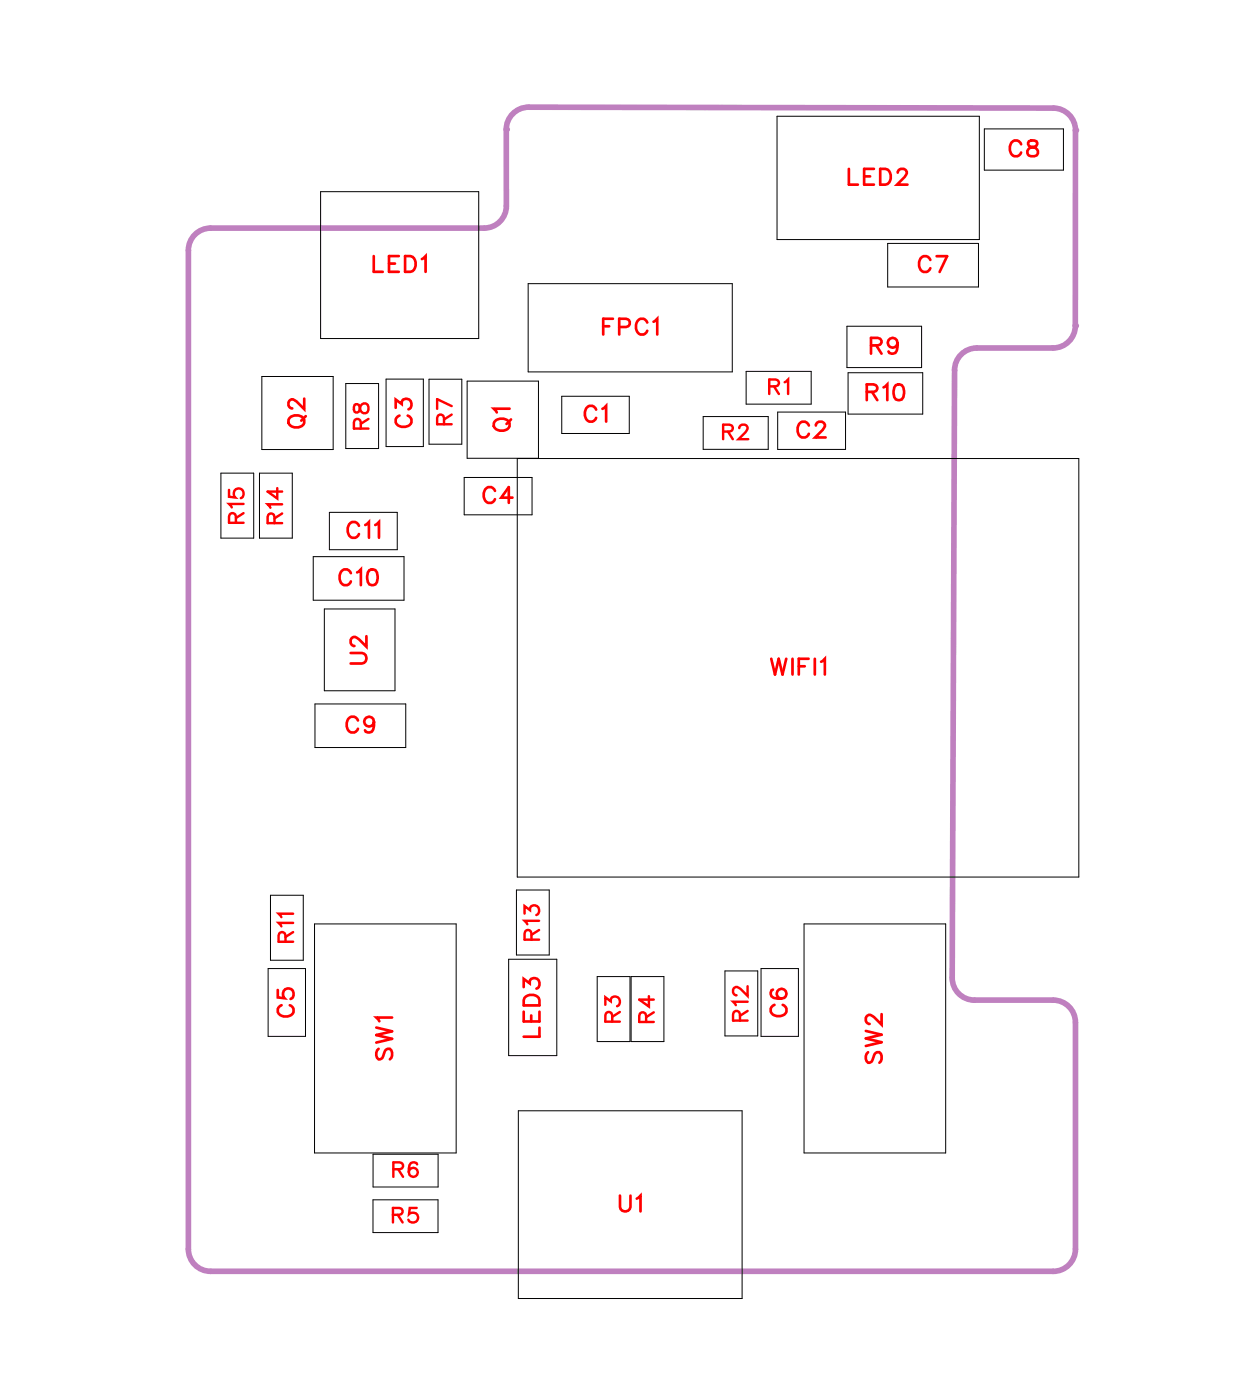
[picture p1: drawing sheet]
<svg xmlns="http://www.w3.org/2000/svg" width="56mm" height="63mm" viewBox="0 0 56 63" stroke-linecap="round" stroke-linejoin="round" font-family="sans-serif">
<path d="M9.5 10.3a1 1 0 0 0-1 1v44.9a1 1 0 0 0 1 1h37.8M22.7 5.8h.1M22.7 5.8a1 1 0 0 1 1.1-1l23.5 .1a1 1 0 0 1 1 1M22.7 5.8l.1 3.5a1 1 0 0 1-1 1h-12.3M48.3 14.6h.1M48.3 14.6a1 1 0 0 1-1 1h-3.4a1 1 0 0 0-1 1l-.1 27.4a1 1 0 0 0 1 1h3.5a1 1 0 0 1 1 1v10.2a1 1 0 0 1-1 1M48.3 5.9h.1M48.3 5.9v8.7" fill="none" stroke="#bf80bf" stroke-width=".25"/>
<g fill="none" stroke="#000" stroke-width=".04">
<path d="M11.8 16.9h3.2v3.3h-3.2zM14.4 8.6h7.1v6.6h-7.1zM15.5 17.2h1.5v3h-1.5zM17.3 17h1.7v3.1h-1.7zM19.3 17.1h1.5v2.9h-1.5zM23.7 12.8h9.2v3.9h-9.2zM25.2 17.8h3.1v1.7h-3.1zM31.6 18.7h2.9v1.5h-2.9zM33.5 16.7h2.9v1.5h-2.9zM34.9 5.2h9.1v5.6h-9.1zM34.9 18.5h3.1v1.7h-3.1zM38.1 14.7h3.3v1.8h-3.3z"/>
<path d="M38.1 16.8h3.4v1.8h-3.4zM39.9 10.9h4.1v2h-4.1zM44.2 5.8h3.6v1.9h-3.6zM9.9 21.3h1.5v2.9h-1.5zM11.7 21.3h1.4v2.9h-1.4zM14.1 25h4.1v2h-4.1zM14.2 31.7h4v1.9h-4zM14.6 27.4h3.1v3.7h-3.1zM14.8 23h3.1v1.7h-3.1zM20.9 21.5h3v1.7h-3zM24.2 20.6v-3.5h-3.2v3.5h27.5v18.8h-25.3v-18.8M12 43.6h1.7v3h-1.7z"/>
<path d="M12.2 40.3h1.4v2.9h-1.4zM14.1 41.5h6.4v10.3h-6.4zM16.8 54h2.9v1.4h-2.9zM16.8 51.9h2.9v1.5h-2.9zM22.9 43.1h2.1v4.4h-2.1zM23.2 40h1.5v2.9h-1.5zM23.3 50h10v8.4h-10zM26.8 43.9h1.5v2.9h-1.5zM28.4 43.9h1.4v2.9h-1.4zM32.6 43.7h1.4v2.9h-1.4zM34.2 43.6h1.7v3h-1.7zM36.1 41.5h6.4v10.3h-6.4z"/>
</g>
<g fill="none" stroke="#f00" stroke-width=".12">
<path d="M13.1 18.7a.35 .35 0 0 1 .4 0 .35 .35 0 0 1 .1 .4 .33 .33 0 0 1-.4 .1 .33 .33 0 0 1-.1-.5zM13.7 17.9v.5l-.4-.3-.2-.1-.1 .1v.1l.1 .2M13.7 18.7l-.2 .2M16.8 11.5v.7h.4M17.5 11.9h.2M17.8 18.3v-.3l.3 .2a.24 .24 0 0 1 .3-.2 .24 .24 0 0 1 0 .4M17.9 11.5h-.4v.7h.4M17.9 18.7a.26 .26 0 0 0-.1 .3 .26 .26 0 0 0 .3 .2h.1a.26 .26 0 0 0 .3-.2 .26 .26 0 0 0-.2-.3M18.2 11.5h.2a.38 .38 0 0 1 .3 .4 .38 .38 0 0 1-.3 .3h-.2zM19 11.7l.1-.2v.7M22.3 18.9a.35 .35 0 0 1 .4-.1 .35 .35 0 0 1 .2 .4 .33 .33 0 0 1-.5 .2 .33 .33 0 0 1-.1-.5zM22.9 18.4h-.7l.1 .1"/>
<path d="M23 18.9l-.2 .2M26.8 18.4a.26 .26 0 0 0-.3-.2 .26 .26 0 0 0-.2 .3v.2a.26 .26 0 0 0 .2 .3 .26 .26 0 0 0 .3-.2M27.1 18.4l.1-.1v.7M27.1 14.7h.3M27.5 14.3h-.4v.7M27.8 14.7h.4l.1-.3-.5-.1v.7M29.1 14.5a.26 .26 0 0 0-.3-.2 .26 .26 0 0 0-.2 .3v.2a.26 .26 0 0 0 .2 .2 .26 .26 0 0 0 .3-.1M29.4 14.5l.1-.2v.7M36.3 19.1a.26 .26 0 0 0-.3-.1 .26 .26 0 0 0-.2 .2v.2a.26 .26 0 0 0 .2 .3 .26 .26 0 0 0 .3-.2M36.7 19.1l.1-.1h.1l.2 .1-.1 .2-.4 .4h.5M38.1 7.6v.7h.4M38.8 7.9h.3"/>
<path d="M38.9 17.6h.5v-.2l-.2-.1h-.3v.7M39.1 15.5h.4l.1-.2-.2-.1h-.3v.7M39.2 17.6l.2 .4M39.3 7.6h-.5v.7h.5M39.4 15.5l.2 .4M39.6 7.6h.2a.38 .38 0 0 1 .2 .3 .38 .38 0 0 1-.2 .4h-.2zM39.7 17.4l.2-.1v.7M40.3 17.3h.1a.37 .37 0 0 1 .2 .3 .37 .37 0 0 1-.2 .4 .45 .45 0 0 1-.1-.7zM40.3 15.4a.22 .22 0 0 1-.3 .2 .22 .22 0 0 1-.1-.3 .22 .22 0 0 1 .4 0v.1a.34 .34 0 0 1-.2 .5l-.2-.1M40.3 7.8l.2-.2h.1l.1 .1-.1 .3-.3 .3h.5M41.8 11.7a.26 .26 0 0 0-.3-.2 .26 .26 0 0 0-.2 .3v.2a.26 .26 0 0 0 .2 .2 .26 .26 0 0 0 .3-.1M42.1 11.5h.5l-.4 .7"/>
<path d="M45.9 6.5a.26 .26 0 0 0-.3-.2 .26 .26 0 0 0-.2 .3v.2a.26 .26 0 0 0 .2 .2 .26 .26 0 0 0 .3-.1M46.2 6.4v.2l.3 .1 .1 .1a.24 .24 0 0 1-.2 .2 .24 .24 0 0 1-.2-.2l.4-.3v-.1zM15.8 29.4h.5l.2 .2-.1 .2h-.6M15.8 25.8a.26 .26 0 0 0-.3-.2 .26 .26 0 0 0-.2 .3v.1a.26 .26 0 0 0 .2 .3 .26 .26 0 0 0 .3-.2M16 25.7l.2-.1v.7M16.1 32.4a.26 .26 0 0 0-.3-.2 .26 .26 0 0 0-.2 .3v.2a.26 .26 0 0 0 .2 .2 .26 .26 0 0 0 .3-.1M16.1 23.6a.26 .26 0 0 0-.3-.1 .26 .26 0 0 0-.2 .2v.2a.26 .26 0 0 0 .2 .3 .26 .26 0 0 0 .3-.2M16.4 23.6l.2-.1v.7M16.5 28.6v.5l-.4-.4-.2-.1-.1 .2v.1l.1 .1M16.6 25.6h.1a.37 .37 0 0 1 .3 .4 .37 .37 0 0 1-.3 .3 .45 .45 0 0 1-.1-.7zM16.8 32.5a.22 .22 0 0 1-.3 .2 .22 .22 0 0 1-.1-.4 .22 .22 0 0 1 .4 0v.2a.34 .34 0 0 1-.3 .4l-.1-.1M16.9 23.6l.1-.1v.7"/>
<path d="M22.2 22.1a.26 .26 0 0 0-.3-.2 .26 .26 0 0 0-.2 .3v.1a.26 .26 0 0 0 .2 .3 .26 .26 0 0 0 .3-.2M23 22.4h-.5l.4-.5v.7M34.7 29.6l.1 .7 .2-.7 .2 .7 .1-.7M35.6 29.6v.7M35.9 30h.3M36.3 29.6h-.4v.7M36.6 29.6v.7M36.9 29.8l.2-.2v.7M12.5 44.5v.4h.3a.25 .25 0 0 1 0-.4 .25 .25 0 0 1 .4 .1 .25 .25 0 0 1-.1 .3M12.7 45.2a.26 .26 0 0 0-.2 .3 .26 .26 0 0 0 .3 .2h.1a.26 .26 0 0 0 .3-.2 .26 .26 0 0 0-.2-.3M16.9 46.2l.7 .2-.7 .1 .7 .2-.7 .2M17 47.2l-.1 .1 .1 .3h.2l.2-.4h.1l.1 .1-.1 .3"/>
<path d="M17.6 45.8h-.7l.1 .1M23.5 44.4v-.4l.3 .2a.24 .24 0 0 1 .4-.2 .25 .25 0 0 1-.1 .5M23.5 45.5v.4h.7v-.4M23.6 44.8l.2-.1 .3 .1 .1 .4h-.7zM23.9 45.7v.2M24.2 46.2v.4h-.7M27.9 53.8v.5l.2 .2 .2-.1v-.6M28.6 53.9l.2-.1v.7M34.7 44.5a.35 .35 0 0 0 .2 .5 .35 .35 0 0 0 .4-.3 .22 .22 0 0 0-.2-.2 .22 .22 0 0 0-.2 .2 .22 .22 0 0 0 .2 .2M34.8 45.2a.26 .26 0 0 0-.2 .3 .26 .26 0 0 0 .3 .2h.2a.26 .26 0 0 0 .2-.2 .26 .26 0 0 0-.1-.3M38.9 46.4l.7 .1-.7 .2 .7 .2-.7 .1M39 47.3l-.1 .2 .1 .3 .2-.1 .2-.4h.1l.1 .2-.1 .3"/>
<path d="M39.6 45.6v.5l-.3-.4-.3-.1-.1 .2v.1l.2 .1"/>
</g>
<g fill="none" stroke="#f00" stroke-width=".11">
<path d="M15.9 18.2v.3h.2l.2-.4a.22 .22 0 0 1 .3 .3 .22 .22 0 0 1-.3 .2l-.2-.4zM16.2 19.3v-.4h-.2l-.1 .4h.7M16.6 18.8l-.4 .3M20 19.1l-.1-.4h-.2l-.1 .4h.7M20.3 18.6l-.3 .3M20.3 18.3l-.7-.4v.5M32.5 19.4h.4v-.2l-.4-.1v.7M32.7 19.4l.2 .4M33.2 19.3l.1-.2 .3 .1-.4 .6h.4M34.6 17.4l.3-.1 .1-.2h-.4v.6M34.8 17.4l.2 .3M35.3 17.2l.1-.1v.6"/>
<path d="M10.3 22v.3l.3 .1a.23 .23 0 0 1 0-.4 .23 .23 0 0 1 .3 .1 .23 .23 0 0 1-.1 .3M10.6 23.5v-.4h-.2l-.1 .4h.6M10.9 22.7h-.6l.1 .1M10.9 23.1l-.3 .2M12.3 23.5v-.3l-.2-.1-.1 .4h.7M12.5 22v.4l-.5-.3h.7M12.7 22.7h-.7l.1 .1M12.7 23.1l-.4 .2M12.8 42.4v-.4l-.2-.1-.1 .5h.7M13.2 41.5h-.7l.1 .2M13.2 41.1h-.7l.1 .1M13.2 41.9l-.4 .2"/>
<path d="M17.7 54.6h.3l.1-.2-.4-.1v.7M17.7 52.6l.3-.1 .1-.2h-.4v.6M17.9 54.6l.2 .4M17.9 52.6l.2 .3M18.7 54.3h-.3v.3a.23 .23 0 0 1 .3 0 .23 .23 0 0 1 0 .3 .23 .23 0 0 1-.4-.1M18.7 52.4v-.1a.32 .32 0 0 0-.4 .2 .32 .32 0 0 0 .3 .4 .2 .2 0 0 0 .2-.2 .2 .2 0 0 0-.2-.2 .2 .2 0 0 0-.2 .2M23.6 41.1v-.4l.2 .2a.22 .22 0 0 1 .4-.1 .22 .22 0 0 1-.1 .3M23.9 42.3l-.1-.4h-.2v.4h.6M24.2 41.4h-.6l.1 .2M24.2 41.8l-.3 .2M27.2 45.2v-.4l.2 .2a.22 .22 0 0 1 .4-.1 .22 .22 0 0 1-.1 .3M27.5 45.9v-.3l-.2-.1-.1 .4h.7"/>
<path d="M27.9 45.5l-.4 .2M29 46v-.4h-.2l-.1 .4h.7M29.2 44.8v.5l-.5-.3h.7M29.4 45.5l-.4 .2M33.3 45.9l-.1-.4h-.2l-.1 .4h.7M33.6 45h-.7l.2 .2M33.6 44.4v.4l-.5-.4-.2 .2 .2 .2M33.6 45.5l-.3 .2"/>
</g>
<g font-size="1.2" fill="#fff">
<text x="38.1" y="8.6">LED2</text>
<text x="45.3" y="7.3">C8</text>
<text x="16.7" y="12.5">LED1</text>
<text x="27" y="15.3">FPC1</text>
<text x="39.1" y="16.2">R9</text>
<text x="41.2" y="12.5">C7</text>
<text x="14" y="19.3" transform="rotate(-90 14 19.3)">Q2</text>
<text x="18.8" y="19.3" transform="rotate(-90 18.8 19.3)">C3</text>
<text x="21.7" y="22.9">C4</text>
<text x="23.2" y="19.4" transform="rotate(-90 23.2 19.4)">Q1</text>
<text x="26.2" y="19.3">C1</text>
<text x="35.8" y="20">C2</text>
<text x="38.9" y="18.3">R10</text>
<text x="15.2" y="26.6">C10</text>
<text x="15.6" y="24.5">C11</text>
<text x="16.8" y="29.9" transform="rotate(-90 16.8 29.9)">U2</text>
<text x="15.5" y="33.2">C9</text>
<text x="34.6" y="30.6">WIFI1</text>
<text x="13.5" y="45.8" transform="rotate(-90 13.5 45.8)">C5</text>
<text x="17.9" y="47.7" transform="rotate(-90 17.9 47.7)">SW1</text>
<text x="24.5" y="46.7" transform="rotate(-90 24.5 46.7)">LED3</text>
<text x="35.6" y="45.8" transform="rotate(-90 35.6 45.8)">C6</text>
<text x="39.9" y="47.9" transform="rotate(-90 39.9 47.9)">SW2</text>
<text x="27.8" y="54.8">U1</text>
</g>
<g font-size="1.1" fill="#fff">
<text x="34.5" y="18">R1</text>
<text x="11.2" y="23.6" transform="rotate(-90 11.2 23.6)">R15</text>
<text x="13" y="23.6" transform="rotate(-90 13 23.6)">R14</text>
<text x="16.8" y="19.3" transform="rotate(-90 16.8 19.3)">R8</text>
<text x="20.6" y="19.1" transform="rotate(-90 20.6 19.1)">R7</text>
<text x="32.4" y="20">R2</text>
<text x="13.4" y="42.4" transform="rotate(-90 13.4 42.4)">R11</text>
<text x="24.5" y="42.3" transform="rotate(-90 24.5 42.3)">R13</text>
<text x="28.1" y="46" transform="rotate(-90 28.1 46)">R3</text>
<text x="29.6" y="46" transform="rotate(-90 29.6 46)">R4</text>
<text x="33.9" y="46" transform="rotate(-90 33.9 46)">R12</text>
<text x="17.6" y="53.2">R6</text>
<text x="17.6" y="55.2">R5</text>
</g>
</svg>
